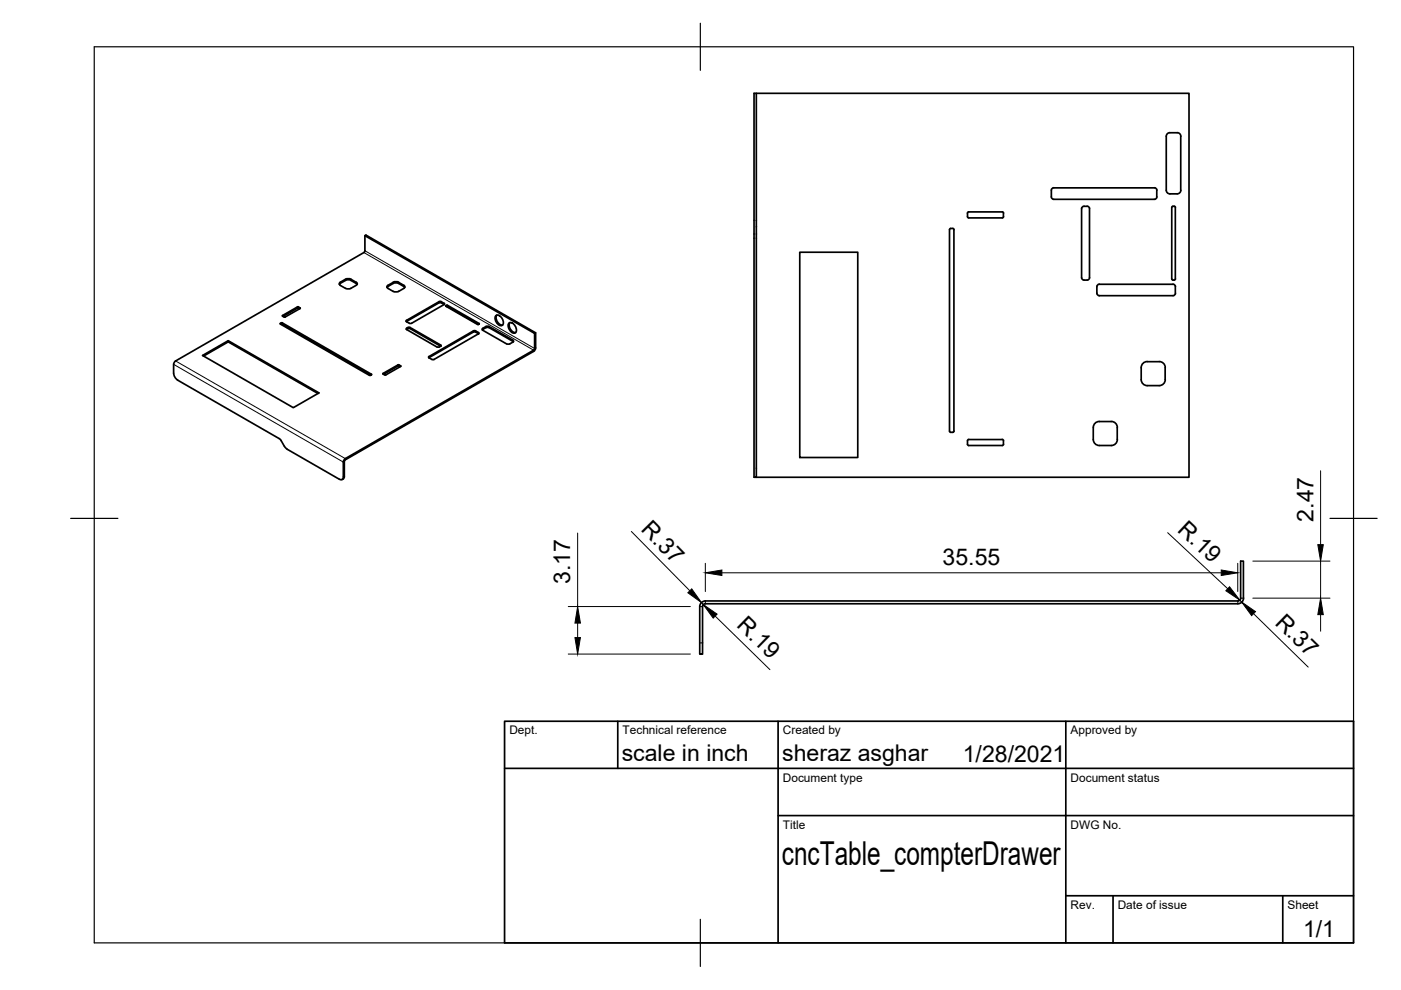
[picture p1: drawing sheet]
<svg xmlns="http://www.w3.org/2000/svg" width="297mm" height="210mm" viewBox="0 0 297 210" stroke-linecap="round" stroke-linejoin="round" font-family="sans-serif">
<!-- layer: Visible -->
<g fill="none" stroke="#000" stroke-width=".36">
<path d="M159.9 19.8h.5v81.4h-.5zM160.4 19.8h91.7v81.4h-91.7M223.2 39.9l21.6-.1 .4 .3 .1 .2v1.4l-.3 .5-.2 .1h-21.4l-.2-.1-.3-.4v-1.5zM248 28.1h1.6a.74 .74 0 0 1 .7 .8l.1 11.4a.77 .77 0 0 1-.8 .8h-1.6M248 28.1a.77 .77 0 0 0-.7 .8v11.4a.77 .77 0 0 0 .7 .8M73.3 59.5l-1.3 .8M73.3 59.4l.5-.1 .6 .1M74.4 59.5l1.1 .6M74.4 59.2l1.1 .7M74.4 59.2l-.3-.1a2.25 2.25 0 0 0-1.9 .7l-.3 .4 .3 .3M75.5 59.8l.3 .4-.3 .3M77.4 50l35.9 20.7v3.2"/>
<path d="M169.6 53.5h12.3v43.5h-12.3zM205.4 44.9h7.1M205.4 44.9l-.2 .1-.1 .9 .3 .3h7.1l.3-.3-.1-.9-.2-.1M230.5 43.7l-.9 .1-.3 .5v14.6l.3 .4 .9 .1M230.5 43.7l.4 .3 .1 .2v14.7l-.1 .2-.4 .3M248.4 59.1l.2 .3h.3l.3-.3M249.2 44v15.1M249.2 44l-.1-.2-.4-.1-.3 .3v15.1M36.8 77.3v1.8M36.8 79.1l.4 1 .5 .5M37.2 76.5l-.4 .8M48.4 72.2l-5.5 3.2 19.3 11 5.4-3.1-19.2-11.1v.3l-5.2 3"/>
<path d="M48.4 72.5l19 10.9M59.5 68.6v.1M59.6 68.7l-.1 .1M59.6 68.5l-.2 .1M59.7 68.7h.2M59.7 68.5h.2M59.9 68.5l18.9 10.9-.5 .2-18.9-10.9M59.9 68.7l18.7 10.8M59.9 67l3.2-1.9 .6 .2-3.2 1.9-.6-.2M63.1 65.3l-3.1 1.8M63.1 65.3h.2M63.3 65.3l.2 .2"/>
<path d="M72.1 60.5l1.2 .6M73.3 61.1l.5 .2 .6-.2M75.5 60.5l-1.1 .6M75.5 60.1l.2 .2M81.2 79.2v.1M82 60.9l.3-.2a2.22 2.22 0 0 1 1.9-.7l1.6 .9M82.3 60.5l-.3 .3 .3 .3M82.3 60.5l1.1-.7 .5-.1 .6 .1 1.1 .7M82.3 61.1l1.1 .7M83.4 61.8l.5 .1 .6-.1M84.8 77.7l-.4-.1-3.1 1.8M84.9 77.6v.1"/>
<path d="M84.9 77.7l-3.1 1.8-.6-.2M84.9 77.6l-.5-.2-3.2 1.8M85.6 61.1l-1.1 .7M85.6 60.5l.3 .3-.3 .3M86.2 68.2l6.9-4h.4l.6 .4-6.8 3.9h-.5M86.2 68.2l.6 .4M86.2 68.2h.1M86.2 69.8h.1M86.2 69.9l6.5 3.7M87 69.7l6.4 3.7-.7 .2M87 69.4l6.4 3.7M87 69.4h-.4l-.4 .2v.3"/>
<path d="M87 69.7l-.4-.1-.4 .2M90.9 75.8h.1M93.1 63.9h.4M93.1 64l-6.9 3.9v.3M93.4 73.4h.1M93.4 73.2v.2M93.5 64l.6 .3M94.2 64.5h.1M94.2 64.3v.3M94.6 64.8l.3-.1 6.7 3.9v.1M94.6 64.8v.1l6.6 3.9 .4-.1M94.6 65h.3l6.6 3.8"/>
<path d="M100.4 70.2l-9.5 5.4v.2M100.4 70.1h.4M100.8 70.2l.7 .3v.3M100.8 70.4l.7 .4M100.8 70.4h-.4l-9.4 5.4M101.5 70.8l-9.5 5.4h-.4l-.6-.3M101.5 70.8h.1M103 69.5l-.7 .4M103 69.5h.7M103.7 69.2l5.2 3.1-.1 .2-.7 .4M103.7 69.5l5.1 2.9M103.7 69.2h-.7l-.7 .4-.1 .3 5.2 3"/>
<path d="M105.2 66.9a1.41 1.41 0 0 1 1.3 2.1 1.41 1.41 0 0 1-1.3-2.1zM105.3 66.8a1.53 1.53 0 0 0 1.3 2.1M107.4 72.9h.7M108 68.4a1.41 1.41 0 0 1 1.2 2.2 1.41 1.41 0 0 1-1.2-2.2zM108.1 68.4a1.53 1.53 0 0 0 1.2 2.1M108.8 72.4h.1M113.1 74.5l-39.9 23-.2 .3v3.4l-.5 .5M113.1 74.2l-39.9 23-.4 .8v3.1M113.3 70.7l.3-.1v3.2M113.4 73.9l-.3 .4M113.6 70.6l-36-20.8-.2 .2v3.2l-.2 .3-40 23M113.6 73.8l-.5 .7"/>
<path d="M242 77.9v2.6M243.2 76.7h2.6M243.2 76.7a1.28 1.28 0 0 0-1.2 1.2M245.8 76.7a1.28 1.28 0 0 1 1.3 1.2M247 77.9v2.6M249.2 60.8v1.4M249.2 60.8l-.2-.5h-.3h-15.6l-.5 .2v.3v1.4l.2 .4 .3 .1h15.6l.3-.1 .2-.4M37.7 80.6l21.5 12.4 .4 .4M59.6 93.4a3.7 3.7 0 0 0 1.3 1.8M60.9 95.2l11 6.4M201.3 91.4v-42.7l.3-.3 .5 .1 .2 .2-.1 42.7M202.3 91.4l-.2 .2-.5 .1-.3-.3"/>
<path d="M205.2 93.3l.2-.1h7.1l.2 .1 .1 .9-.3 .3h-7.1l-.3-.3zM232.3 89.6l.8-.2h2.5a1.25 1.25 0 0 1 1.3 1.2v2.6a1.28 1.28 0 0 1-1.3 1.3h-2.5a1.28 1.28 0 0 1-1.3-1.3v-2.6l.1-.4zM247.1 80.5a1.28 1.28 0 0 1-1.3 1.3h-2.6a1.28 1.28 0 0 1-1.2-1.3M72.8 101.1l-.2 .6-.6-.1M148.4 128.6v10.1h.5v-10.1M149.5 128h112.9M149.5 127.4h112.9M149.6 127.4a1.2 1.2 0 0 0-1.2 1.2M149.6 128a.6 .6 0 0 0-.7 .6M263 126.8v-7.8h.6v7.8M263.1 126.8a.6 .6 0 0 1-.6 .6M263.7 126.8a1.2 1.2 0 0 1-1.2 1.2"/>
</g>
<!-- layer: Visible Narrow -->
<g fill="none" stroke="#000" stroke-width=".21">
<path d="M72.1 59.9v.2M73.3 59.2v.3M74.4 59.2v.3M75.5 59.9v.2M77.2 53.5l35.9 20.7v.3M77.4 53.2l35.9 20.7 .3-.1M83.4 59.9v.2M84.5 59.9v.2M36.8 77.3l36 20.7 .2-.2M37.2 76.5l36 20.7v.3M59.4 68.6v.1M59.6 68.5v.2"/>
<path d="M59.9 68.5v.2M59.9 66.9v.1M63.1 65.1v.2M63.3 65.1v.2M63.6 65.3v.1M78.7 79.3v.2M81.2 79.2v.1M82.3 60.5v.2M84.4 77.4v.2M84.6 77.4v.2M84.9 77.6v.1M85.6 60.5v.2"/>
<path d="M86.2 67.9v.3M86.2 69.6v.2M86.5 69.4v.3M87 69.4v.3M91 75.6v.2M93.1 64v.2M93.4 73.1v.3M93.5 64v.2M94.1 64.3v.3M94.6 64.8v.1M94.7 64.7v.3M94.9 64.7v.3"/>
<path d="M100.4 70.2v.2M100.8 70.2v.2M101.5 70.5v.3M101.6 68.6v.1M102.3 69.6v.3M103 69.2v.3M103.7 69.2v.3M108.8 72.1v.3M73 101l-.2 .1M148.4 136.3h.5M148.4 128.6h.5M149.5 127.4v.6"/>
<path d="M262.4 127.4v.6M263 126.8h.6"/>
</g>
<!-- layer: Border -->
<path d="M20 9.9h267v190h-267zM148.5 4.9v10M15 109.9h10M282 109.9h10M148.5 194.9v10" fill="none" stroke="#000" stroke-width=".25"/>
<!-- layer: TitleBlock -->
<path d="M107 152.9h180v47h-180zM131 152.9v10M165 152.9v47M226 152.9v47M107 162.9h180M165 172.9h122M226 189.9h61M236 189.9v10M272 189.9v10" fill="none" stroke="#000" stroke-width=".36"/>
<!-- layer: Dimensions -->
<g fill="none" stroke="#000" stroke-width=".21">
<path d="M280 99.8v15.7M122.5 113v15.6M133.9 112.7l12.4 12.6M149.5 119.4v6M247.6 112.9l12.7 11.9M262.4 119.4v6M265.6 119h16.4M280 119v7.8M120.5 138.7h25.9M120.5 128.6h25.9M122.5 132.1v3.1M148.7 127.8l.8 .8"/>
<path d="M151.6 130.6l11.6 11.4M153.1 121.4h105.8M262.4 126.8l.9 .8M265.6 126.8h16.4M265.8 130.1l11.6 11.3M280 130.3v3.5"/>
</g>
<path d="M279.4 115.5h1.2l-.6 3.5zM121.9 135.2h1.2l-.6 3.5zM122.5 128.6l.6 3.5h-1.2zM145.8 125.7l.9-.8 2 2.9zM149.1 128.2l2.9 2-.8 .9zM149.5 121.4l3.6-.5v1.1zM258.9 120.9l3.5 .5-3.5 .6zM260.7 124.4l2.1 2.8-2.9-1.9zM263.3 127.6l2.9 2.1-.8 .8zM280 126.8l.6 3.5h-1.2z" fill="#000" stroke="#000" stroke-width=".21"/>
<text font-size="7" x="165.8" y="183.4">cncTable_compterDrawer</text>
<g font-size="4.9">
<text x="135.7" y="112.4" transform="rotate(45 135.7 112.4)">R.37</text>
<text x="249.4" y="112.6" transform="rotate(43 249.4 112.6)">R.19</text>
<text x="278.5" y="110.6" transform="rotate(-90 278.5 110.6)">2.47</text>
<text x="199.9" y="119.9">35.55</text>
<text x="120.9" y="123.8" transform="rotate(-90 120.9 123.8)">3.17</text>
<text x="156" y="132.8" transform="rotate(44 156 132.8)">R.19</text>
<text x="270.2" y="132.2" transform="rotate(44 270.2 132.2)">R.37</text>
<text x="131.8" y="161.4">scale in inch</text>
<text x="165.8" y="161.4">sheraz asghar</text>
<text x="204.1" y="161.5">1/28/2021</text>
<text x="276.3" y="198.6">1/1</text>
</g>
<g font-size="2.5">
<text x="108" y="155.7">Dept.</text>
<text x="132" y="155.7">Technical reference</text>
<text x="166" y="155.7">Created by</text>
<text x="227" y="155.7">Approved by</text>
<text x="166" y="165.7">Document type</text>
<text x="227" y="165.7">Document status</text>
<text x="166" y="175.7">Title</text>
<text x="227" y="175.7">DWG No.</text>
<text x="227" y="192.7">Rev.</text>
<text x="237" y="192.7">Date of issue</text>
<text x="273" y="192.7">Sheet</text>
</g>
</svg>
